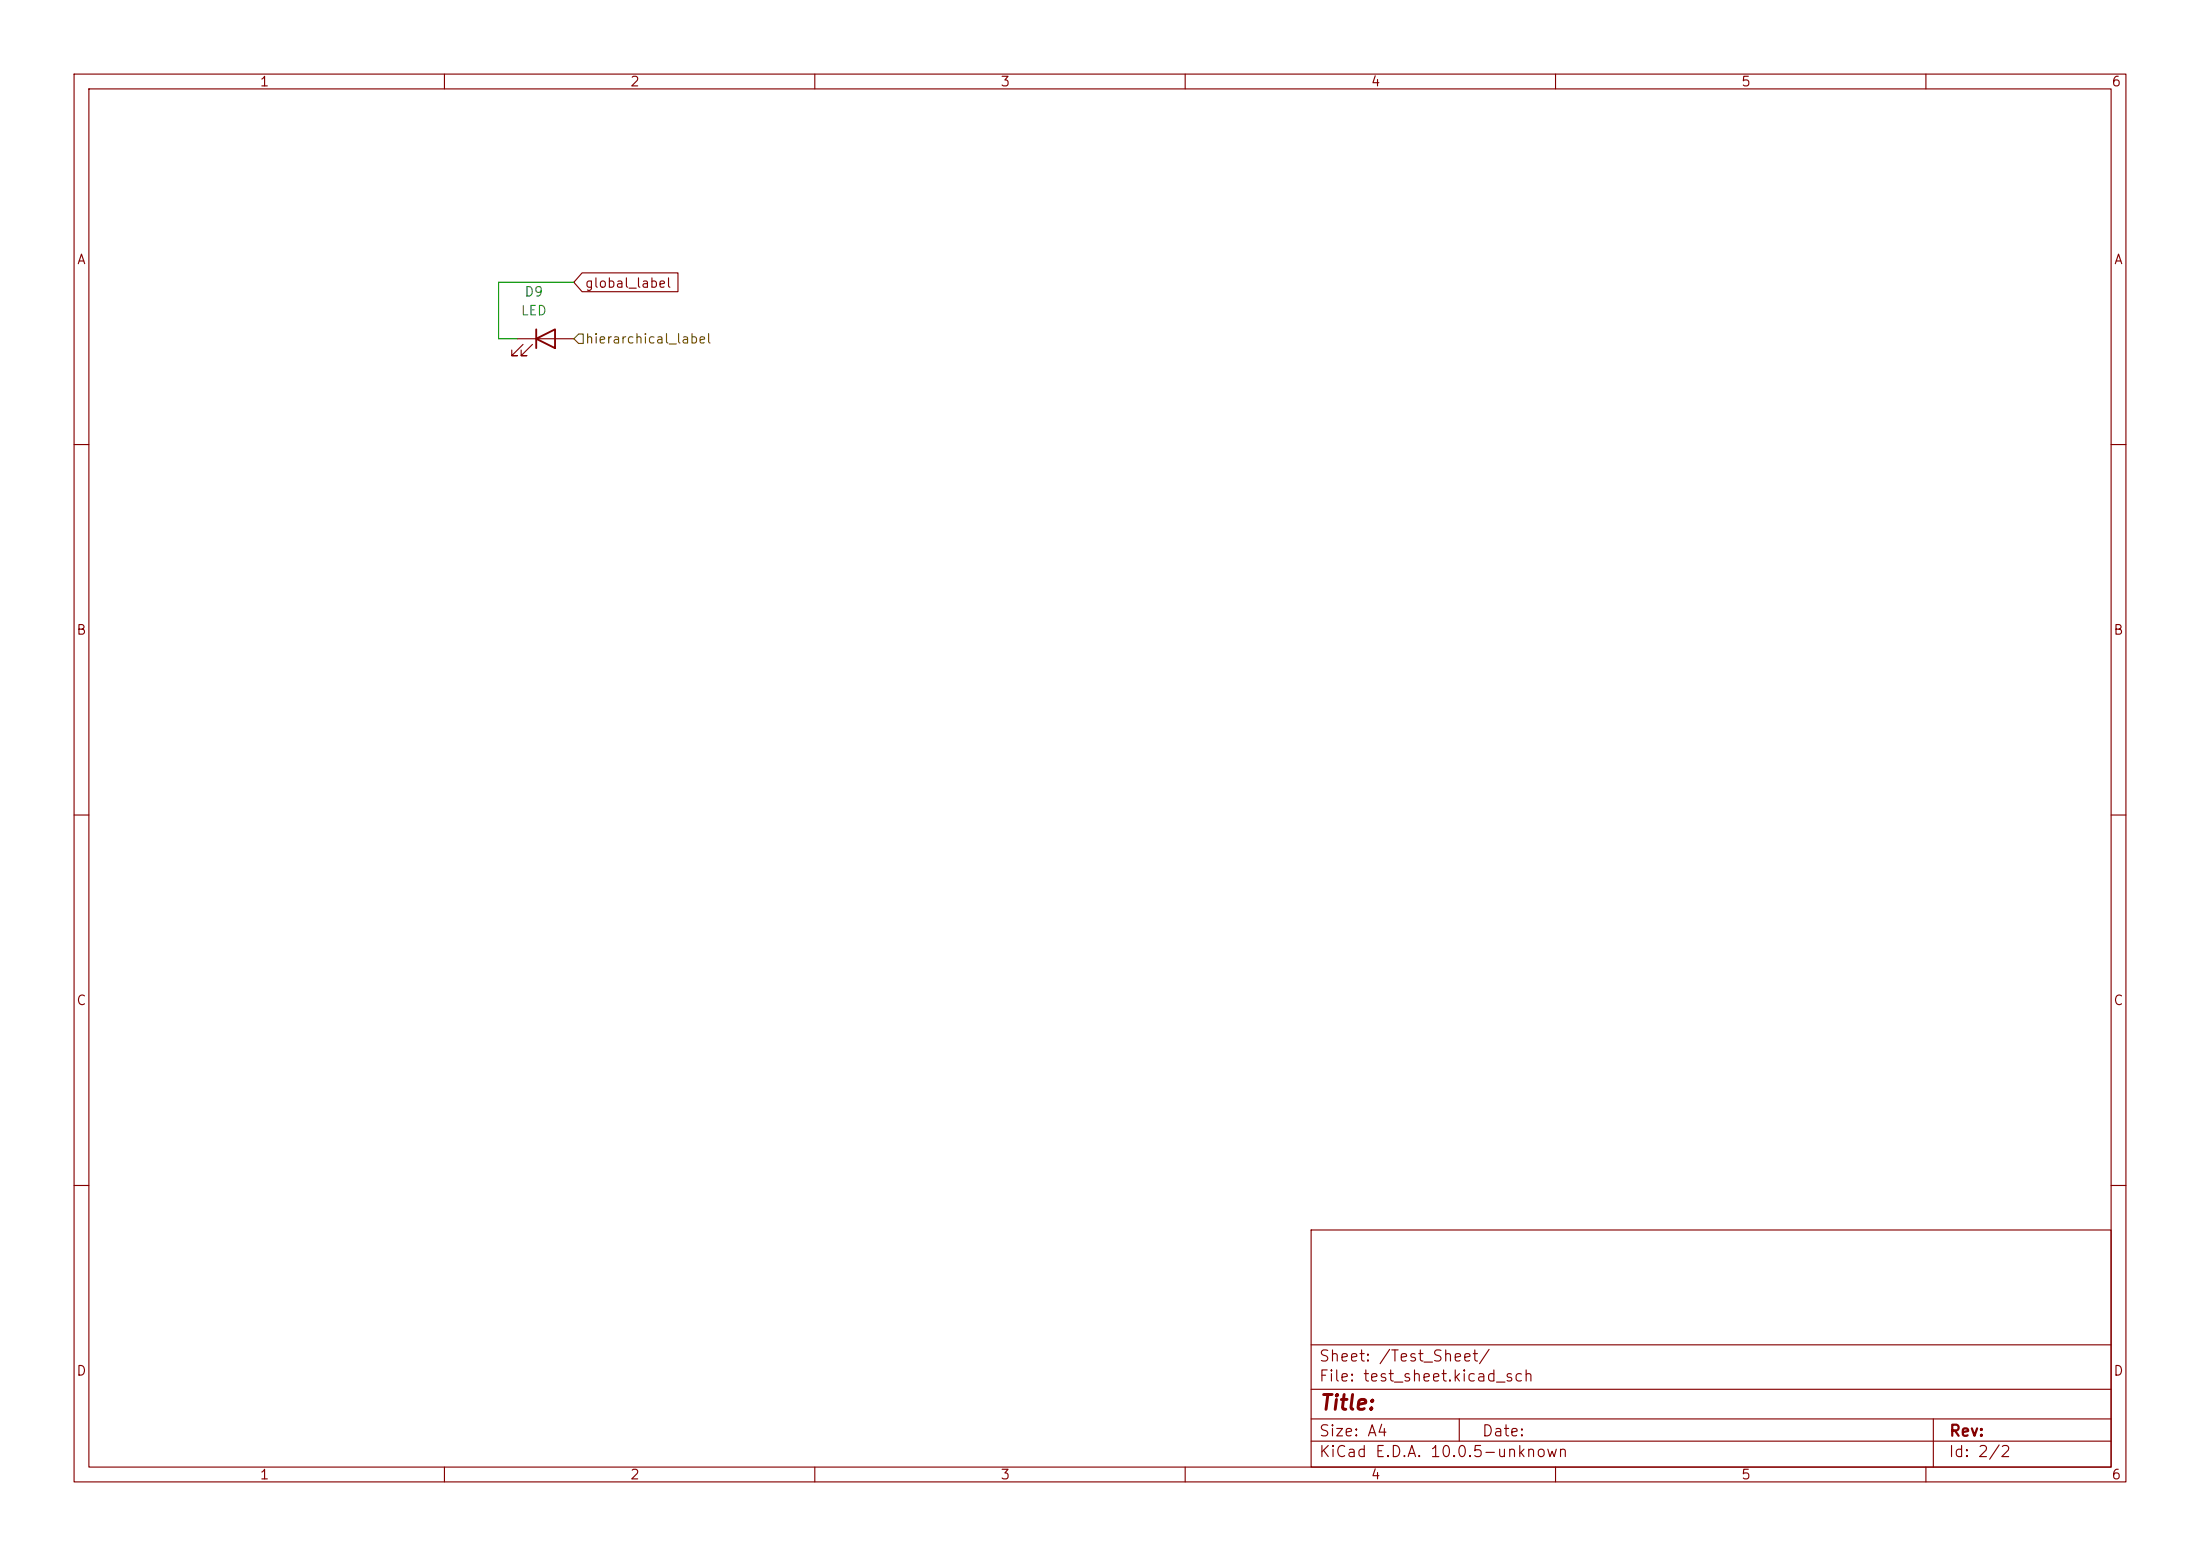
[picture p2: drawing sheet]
(kicad_sch
 (version 20260306)
 (generator "eeschema")
 (generator_version "10.0")
 (paper "A4")
 (lib_symbols
  (symbol "Device:LED"
   (pin_numbers (hide yes))
   (pin_names
    (offset 1.016) (hide yes)) (exclude_from_sim no) (in_bom yes) (on_board yes)
   (in_pos_files yes)
   (duplicate_pin_numbers_are_jumpers no)
   (property "Reference" "D" (at 0 2.54 0) (show_name no) (do_not_autoplace no) (effects (font (size 1.27 1.27))))
   (property "Value" "LED" (at 0 -2.54 0) (show_name no) (do_not_autoplace no) (effects (font (size 1.27 1.27))))
   (property "Footprint" "" (at 0 0 0) (show_name no) (do_not_autoplace no) (hide yes) (effects (font (size 1.27 1.27))))
   (property "Datasheet" "" (at 0 0 0) (show_name no) (do_not_autoplace no) (hide yes) (effects (font (size 1.27 1.27))))
   (property "Description" "Light emitting diode" (at 0 0 0) (show_name no) (do_not_autoplace no) (hide yes) (effects (font (size 1.27 1.27))))
   (property "Sim.Pins" "1=K 2=A" (at 0 0 0) (show_name no) (do_not_autoplace no) (hide yes) (effects (font (size 1.27 1.27))))
   (symbol "LED_0_1"
    (polyline (pts (xy -3.048 -0.762) (xy -4.572 -2.286) (xy -3.81 -2.286) (xy -4.572 -2.286) (xy -4.572 -1.524)) (stroke (width 0) (type default)) (fill (type none)))
    (polyline (pts (xy -1.778 -0.762) (xy -3.302 -2.286) (xy -2.54 -2.286) (xy -3.302 -2.286) (xy -3.302 -1.524)) (stroke (width 0) (type default)) (fill (type none)))
    (polyline (pts (xy -1.27 0) (xy 1.27 0)) (stroke (width 0) (type default)) (fill (type none)))
    (polyline (pts (xy -1.27 -1.27) (xy -1.27 1.27)) (stroke (width 0.254) (type default)) (fill (type none)))
    (polyline (pts (xy 1.27 -1.27) (xy 1.27 1.27) (xy -1.27 0) (xy 1.27 -1.27)) (stroke (width 0.254) (type default)) (fill (type none))))
   (symbol "LED_1_1"
    (pin passive line (at -3.81 0 0) (length 2.54) (name "K" (effects (font (size 1.27 1.27)))) (number "1" (effects (font (size 1.27 1.27)))))
    (pin passive line (at 3.81 0 180) (length 2.54) (name "A" (effects (font (size 1.27 1.27)))) (number "2" (effects (font (size 1.27 1.27))))))
   (embedded_fonts no)))
 (wire
  (pts (xy 77.47 38.1) (xy 67.31 38.1))
  (stroke (width 0) (type default)))
 (wire
  (pts (xy 67.31 45.72) (xy 69.85 45.72))
  (stroke (width 0) (type default)))
 (wire
  (pts (xy 67.31 38.1) (xy 67.31 45.72))
  (stroke (width 0) (type default)))
 (global_label "global_label"
  (shape input)
  (at 77.47 38.1 0)
  (fields_autoplaced yes)
  (effects (font (size 1.27 1.27)) (justify left))
  (property "Intersheetrefs" "${INTERSHEET_REFS}" (at 92.0662 38.1 0) (hide yes) (show_name no) (do_not_autoplace no) (effects (font (size 1.27 1.27)) (justify left))))
 (hierarchical_label "hierarchical_label"
  (shape input)
  (at 77.47 45.72 0)
  (effects (font (size 1.27 1.27)) (justify left)))
 (symbol
  (lib_id "Device:LED")
  (at 73.66 45.72 0)
  (unit 1)
  (body_style 1)
  (exclude_from_sim no)
  (in_bom yes)
  (on_board yes)
  (in_pos_files yes)
  (dnp no)
  (fields_autoplaced yes)
  (property "Reference" "D9" (at 72.0725 39.37 0) (show_name no) (do_not_autoplace no) (effects (font (size 1.27 1.27))))
  (property "Value" "LED" (at 72.0725 41.91 0) (show_name no) (do_not_autoplace no) (effects (font (size 1.27 1.27))))
  (property "Footprint" "LED_SMD:LED_0603_1608Metric" (at 73.66 45.72 0) (hide yes) (show_name no) (do_not_autoplace no) (effects (font (size 1.27 1.27))))
  (property "Datasheet" "" (at 73.66 45.72 0) (hide yes) (show_name no) (do_not_autoplace no) (effects (font (size 1.27 1.27))))
  (property "Description" "Light emitting diode" (at 73.66 45.72 0) (hide yes) (show_name no) (do_not_autoplace no) (effects (font (size 1.27 1.27))))
  (property "Sim.Pins" "1=K 2=A" (at 73.66 45.72 0) (hide yes) (show_name no) (do_not_autoplace no) (effects (font (size 1.27 1.27))))
  (pin "1")
  (pin "2")))
